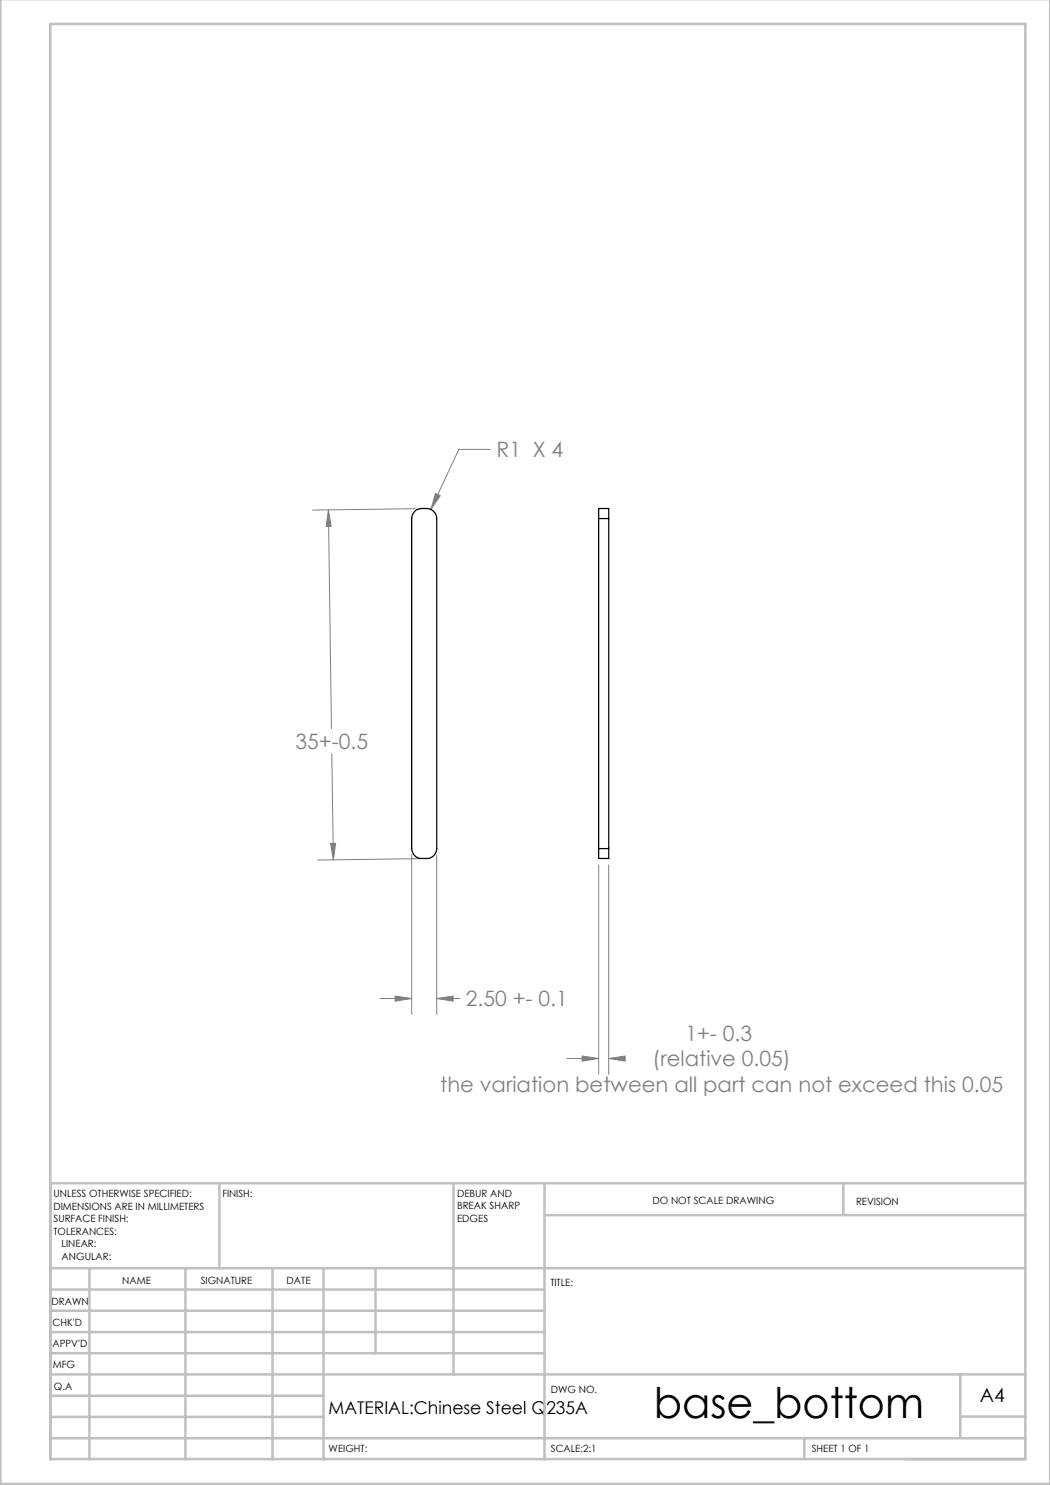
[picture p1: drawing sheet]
<svg xmlns="http://www.w3.org/2000/svg" width="210mm" height="297mm" viewBox="0 0 210 297" stroke-linecap="round" stroke-linejoin="round" font-family="sans-serif">
<g fill="none" stroke="#808080" stroke-width=".2">
<path d="M87.1 98.7l1 .4-1.9 2.8zM98.1 89.9h-6.3l-5.6 12M65.7 102l.5 3.3h-1zM65.7 102l.6 43.7M83.1 101.7l-20.6 .3M66.4 150.7l.3 21.3M66.1 168.7h1l-.4 3.3zM82.3 171v31.9M84.1 171.7l-20.6 .3M87.3 171v31.9M119.7 173v41.9M121.7 173v41.9"/>
<path d="M76 199.7h6.3M79 199.2l3.3 .5-3.3 .5zM87.3 199.7l3.3-.5v1zM87.3 199.7h4.7M113.4 211.7h6.3M116.4 211.2l3.3 .5-3.3 .5zM121.7 211.7l3.3-.5v1zM121.7 211.7h.1"/>
</g>
<g fill="none" stroke="#c0c0c0" stroke-width=".5">
<path d="M.1 -.1v296.9h209.9v-296.9M10.1 4.8h195v287h-195zM43.9 236.6v17M90.7 236.6v38.3M108.9 236.6v55.3M168.7 236.6v6.3M205.1 236.6h-195v55.3M10.1 253.6h195M10.1 257.9h98.8M17.9 253.6v38.3M37.1 253.6v38.3M54.5 253.6v38.3"/>
<path d="M64.7 253.6v38.3M75.1 253.6v17M108.9 243h96.2M10.1 270.6h98.8M10.1 266.4h98.8M10.1 262.1h98.8M10.1 279.1h54.6M10.1 274.9h195M192.1 274.8v12.7M10.1 287.7h195M10.1 283.4h54.6M160.9 287.5v4.3"/>
<path d="M192.1 283.3h13"/>
</g>
<path d="M65.7 102l.5 3.3h-1zM66.1 168.7h1l-.4 3.3zM87.3 199.7l3.3-.5v1zM79 199.2l3.3 .5-3.3 .5zM87.1 98.7l-.9 3.2 1.9-2.8zM116.4 211.2l3.3 .5-3.3 .5zM121.7 211.7l3.3-.5v1z" fill="#808080"/>
<path d="M83.1 102.1a3.8 3.8 0 0 1 3.2-.2l.8 .9 .2 .9v66a1.99 1.99 0 0 1-2 2 2.4 2.4 0 0 1-2.7-1.1l-.3-.9v-66l.3-.9zM119.7 103.7v-2h2v2M119.7 103.7v66M119.7 103.7h2M121.7 103.7v66M119.7 169.7v2h2v-2M119.7 169.7h2" fill="none" stroke="#000" stroke-width=".25"/>
<text font-size="8.5" x="130.7" y="283.5">base_bottom</text>
<g font-size="4.2" fill="#808080">
<text x="99.3" y="91.5">R1 X 4</text>
<text x="59.1" y="149.8">35+-0.5</text>
<text x="93.2" y="201.3">2.50 +- 0.1</text>
<text x="137.1" y="208.3">1+- 0.3</text>
<text x="130.5" y="213.3">(relative 0.05)</text>
<text x="88" y="218.3">the variation between all part can not exceed this 0.05</text>
</g>
<text font-size="3.9" x="196" y="280.4">A4</text>
<text font-size="3.5" x="65.7" y="282.8">MATERIAL:Chinese Steel Q235A</text>
<g font-size="2">
<text x="10.7" y="239.5">UNLESS OTHERWISE SPECIFIED:</text>
<text x="44.5" y="239.5">FINISH:</text>
<text x="91.4" y="239.4">DEBUR AND</text>
<text x="10.7" y="242">DIMENSIONS ARE IN MILLIMETERS</text>
<text x="10.7" y="244.5">SURFACE FINISH:</text>
<text x="91.4" y="241.9">BREAK SHARP</text>
<text x="91.4" y="244.4">EDGES</text>
<text x="130.5" y="240.8">DO NOT SCALE DRAWING</text>
<text x="171.2" y="241">REVISION</text>
<text x="10.7" y="247">TOLERANCES:</text>
<text x="12.3" y="249.5">LINEAR:</text>
<text x="12.3" y="252">ANGULAR:</text>
<text x="24.4" y="256.9">NAME</text>
<text x="40.1" y="256.8">SIGNATURE</text>
<text x="57.3" y="256.8">DATE</text>
<text x="110.1" y="257.1">TITLE:</text>
<text x="10.3" y="260.9">DRAWN</text>
<text x="10.5" y="269.3">APPV'D</text>
<text x="10.5" y="265.2">CHK'D</text>
<text x="10.6" y="273.6">MFG</text>
<text x="10.8" y="278">Q.A</text>
<text x="110.2" y="278.5">DWG NO.</text>
<text x="65.7" y="290.4">WEIGHT:</text>
<text x="110.2" y="290.5">SCALE:2:1</text>
<text x="162.4" y="290.4">SHEET 1 OF 1</text>
</g>
</svg>
